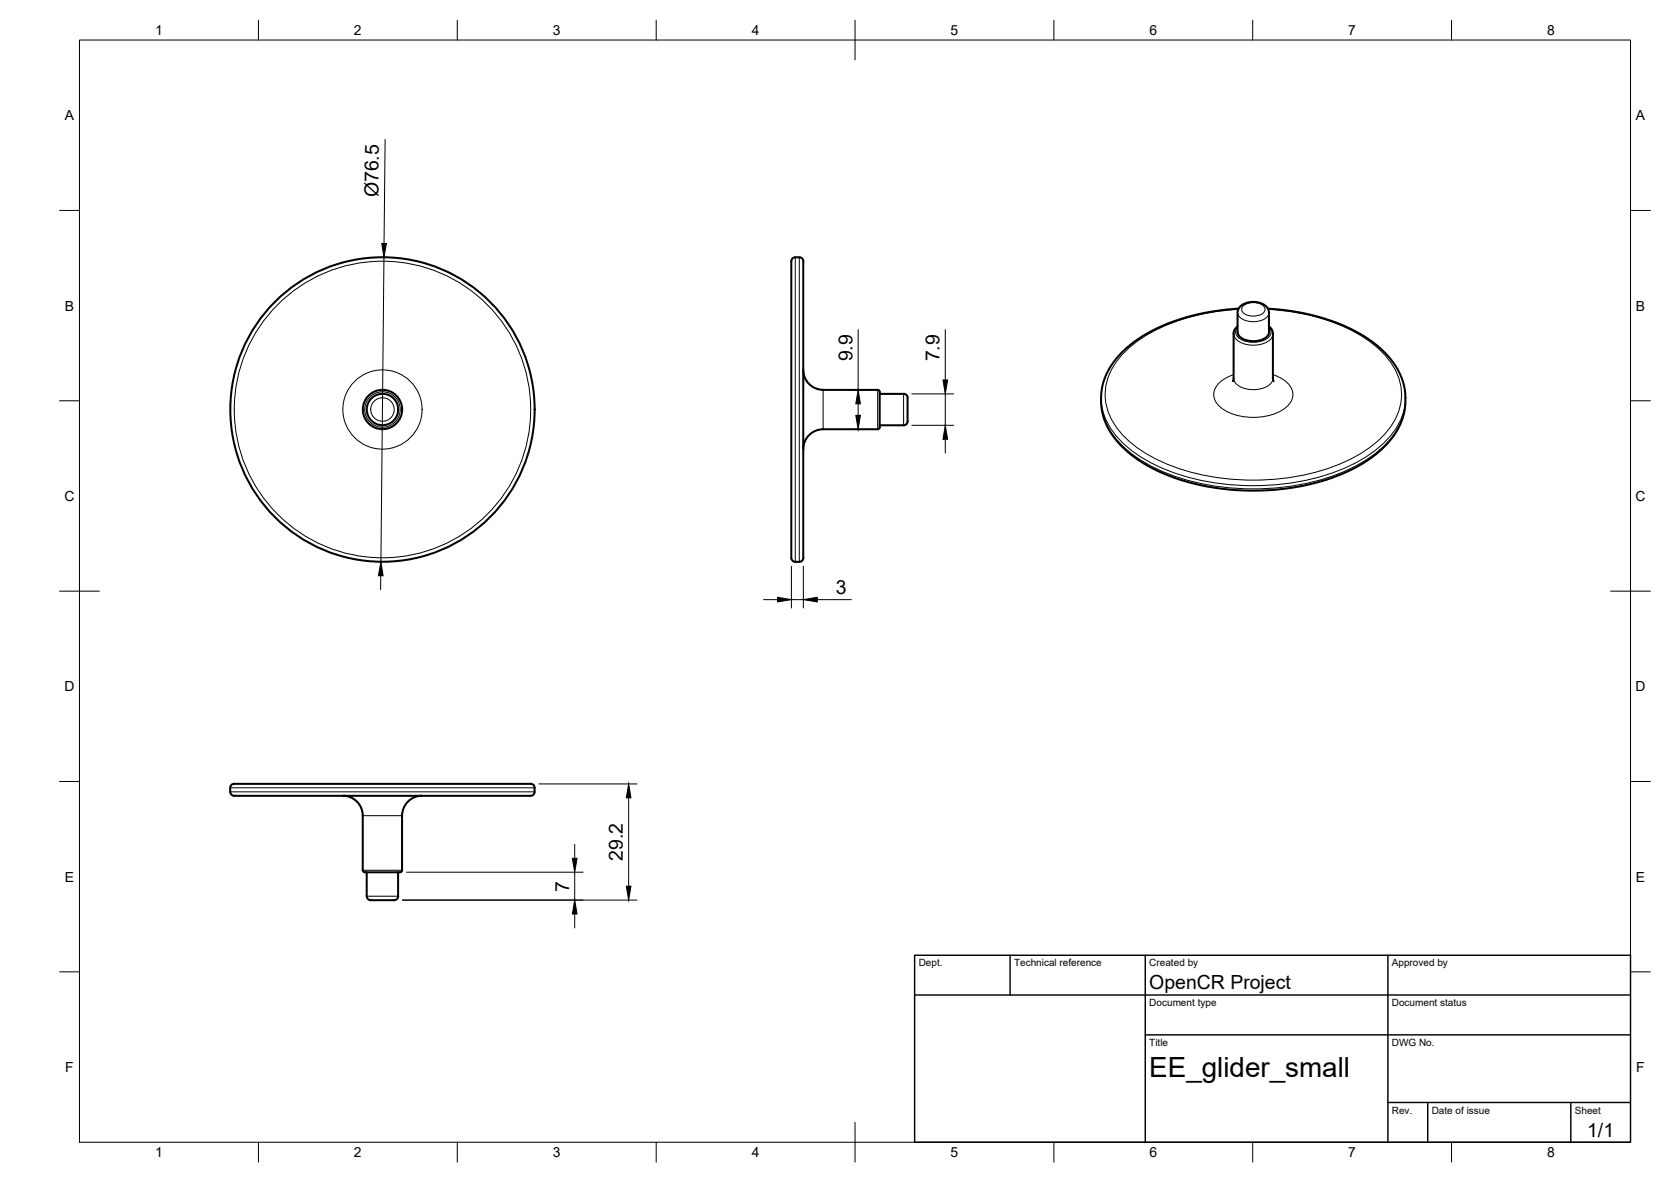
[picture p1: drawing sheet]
<svg xmlns="http://www.w3.org/2000/svg" width="420mm" height="297mm" viewBox="0 0 420 297" stroke-linecap="round" stroke-linejoin="round" font-family="sans-serif">
<!-- layer: Visible Narrow -->
<g fill="none" stroke="#000" stroke-width=".25">
<path d="M200 64.7v76.5M201 64.7v76.5M311.2 78.6a3.5 3.5 0 0 0 3.9 2.2 3.5 3.5 0 0 0 4-2.2M311.4 77.7a49.4 49.4 0 0 0-25.4 8 17.6 17.6 0 0 0-8.1 12.9 15.8 15.8 0 0 0 6.6 12.8 46.3 46.3 0 0 0 25.3 9 56.9 56.9 0 0 0 31-5.7 22.5 22.5 0 0 0 10.9-11.4 14.2 14.2 0 0 0-4.4-15.1 39.9 39.9 0 0 0-20.3-9.5l-8.1-1M312.6 76.9a4 4 0 0 1 5.4 .4 1.78 1.78 0 0 1-1.9 2.1h-1.3a2.49 2.49 0 0 1-2.6-1.7zM207 98v9.9M220.7 98v9.9M227.2 99v7.9M276.9 100a16.3 16.3 0 0 0 6.1 12 44.2 44.2 0 0 0 23.8 9.5 58.5 58.5 0 0 0 35.4-5.9 22.7 22.7 0 0 0 10.3-10.8l.8-3.2 .1-1.6M310.2 94.2a7 7 0 0 0-4.9 4.2 4.9 4.9 0 0 0 3.3 5.1 15.2 15.2 0 0 0 14.6-1 4 4 0 0 0-.2-6.9l-2.9-1.4M310.2 83.9a3.4 3.4 0 0 0 3 2.6 6.6 6.6 0 0 0 6.5-1.5l.4-1.1M310.2 95.1a3.4 3.4 0 0 0 3 2.6 6.6 6.6 0 0 0 6.5-1.5l.4-1.1"/>
<path d="M311.2 82.3a1.77 1.77 0 0 0 .5 2.8 6.5 6.5 0 0 0 7.4-.4 1.66 1.66 0 0 0 0-2.4M276.9 100.8a16.3 16.3 0 0 0 6.1 12 44.2 44.2 0 0 0 23.8 9.5 58.5 58.5 0 0 0 35.4-5.9 22.7 22.7 0 0 0 10.3-10.8l.8-3.2 .1-1.6M57.9 199h76.5M57.9 198h76.5M91.2 205h9.9M91.2 218.7h9.9M92.2 225.2h7.9"/>
<circle cx="96.2" cy="102.9" r="10"/>
<circle cx="96.2" cy="102.9" r="2.95"/>
<circle cx="96.2" cy="102.9" r="4.5"/>
<circle cx="96.2" cy="102.9" r="37.3"/>
</g>
<!-- layer: Visible -->
<g fill="none" stroke="#000" stroke-width=".51">
<path d="M199 65.7v73.4a1.92 1.92 0 0 0 .6 2 2 2 0 0 0 2.3-.5l.1-74.9M200 64.7h1M200 64.7a1.01 1.01 0 0 0-1 1M201 64.7a1.01 1.01 0 0 1 1 1M311.4 77.6l-7.2 .8-6.9 1.6-3.7 1.3-2.8 1.3-4.7 2.6-2.9 2.3-1.4 1.3-1.8 2.1-1.2 2-1 2-.6 2.1-.3 2.2v2.4a18.6 18.6 0 0 0 8.6 13.4l3.8 2.4 3.6 1.8 3.9 1.4 4.7 1.2 4.9 .9 4.5 .5 5.1 .1 5.6-.3 5-.7 4.7-1.1 3.3-1 4.6-1.9 3.4-1.8 3.3-2.3 2.6-2.3 2.4-3.1a14.7 14.7 0 0 0 2.5-8l-.1-2.2-.4-2.1-.8-2.3-.9-1.8-2.8-3.6-1.4-1.3-2.9-2.3-4.7-2.6-2.7-1.3-3.8-1.3-6.8-1.6-7.3-.8M202 93a5 5 0 0 0 5 5M207 98h13.7M220.7 98l.4 .2 .1 .3M221.2 98.5v8a1.1 1.1 0 0 1-.5 1.4h-13.7a5 5 0 0 0-5 5M221.2 99h6M227.2 99a1.01 1.01 0 0 1 1 1M228.2 100v5.9"/>
<path d="M311.2 82a2.31 2.31 0 0 0-1 1.9v11.3l-.2 .6M311.2 83.5a3.5 3.5 0 0 0 3.9 2.2 3.5 3.5 0 0 0 4-2.2v-5.1l-.6-1.2a4.9 4.9 0 0 0-7.1 .4l-.2 .8v5.1M319.1 82a2.31 2.31 0 0 1 1 1.9v11.3l.2 .6M221.2 106.9h6M228.2 105.9a1.01 1.01 0 0 1-1 1M57.9 199a1.37 1.37 0 0 0 1.7 1h73.8M57.9 198v1M58.9 197h74.5M58.9 197a1.01 1.01 0 0 0-1 1M86.2 200a5 5 0 0 1 5 5v13.7a1.08 1.08 0 0 0 1.4 .5h8M106.1 200a5 5 0 0 0-5 5M133.4 197a1.01 1.01 0 0 1 1 1"/>
<path d="M134.4 198v1M134.4 199a1.01 1.01 0 0 1-1 1M92.2 219.2v6a1.49 1.49 0 0 0 1.9 1h4.1a1.79 1.79 0 0 0 1.8-.6l.1-.4M100.1 219.2v6M101.1 205v13.7M101.1 218.7l-.2 .4-.3 .1"/>
<circle cx="96.2" cy="102.9" r="38.3"/>
<circle cx="96.2" cy="102.9" r="4.9"/>
<circle cx="96.2" cy="102.9" r="3.9"/>
</g>
<!-- layer: BORDER -->
<g fill="none" stroke="#000" stroke-width=".25">
<path d="M20 10.1h390v276.9h-390zM65 5.1v5M115 5.1v5M165 5.1v5M215 5.1v10M265 5.1v5M315 5.1v5M365 5.1v5M15 52.9h5M410 52.9h5M15 100.7h5M410 100.7h5"/>
<path d="M15 148.6h10M405 148.6h10M15 196.4h5M410 196.4h5M15 244.2h5M410 244.2h5M65 287v5M115 287v5M165 287v5M215 282.1v9.9M265 287v5M315 287v5"/>
<path d="M365 287v5"/>
</g>
<!-- layer: TITLEBLOCK -->
<path d="M230 240.1h180v46.9h-180zM230 250h180M254 240.1v9.9M288 240.1v46.9M349 240.1v46.9M288 260.1h122M349 277.1h61M359 277.1v9.9M395 277.1v9.9" fill="none" stroke="#000" stroke-width=".36"/>
<!-- layer: FD_Dimensions -->
<g fill="none" stroke="#000" stroke-width=".25">
<path d="M96.8 35.1l-.2 26.1M96.5 64.7l-.7 76.5M213.7 98h4.9M215.8 82.9v15.1M229.3 99h10.5M237.7 82.8v12.7M237.7 99v7.9M213.7 107.9h4.9M215.8 101.5v2.9M229.3 106.9h10.5M237.7 110.4v3.5M95.7 144.7v3.5"/>
<path d="M192 150.7h3.5M199 142.3v10.5M199 150.7h3M202 142.3v10.5M205.5 150.7h8.6M135.5 197h24.7M102.2 219.2h44.4M144.5 212.2v3.5M144.5 219.2v7M158.1 200.5v22.2M101.2 226.2h59M144.5 229.7v3.5"/>
</g>
<path d="M96 61.2h1.2l-.7 3.5zM237.1 95.5h1.2l-.6 3.5zM215.2 104.4h1.1l-.5 3.5zM215.8 98l.5 3.5h-1.1zM237.7 106.9l.6 3.5h-1.2zM95.8 141.2l.5 3.5h-1.2zM195.5 150.1l3.5 .6-3.5 .6zM202 150.7l3.5-.6v1.2zM143.9 215.7h1.2l-.6 3.5zM158.1 197l.5 3.5h-1.1zM144.5 226.2l.6 3.5h-1.2zM157.5 222.7h1.1l-.5 3.5z" fill="#000" stroke="#000" stroke-width=".25"/>
<text font-size="7" x="289" y="270.6">EE_glider_small</text>
<g font-size="4.9">
<text x="95.1" y="49.6" transform="rotate(-89 95.1 49.6)">Ø76.5</text>
<text x="214.3" y="90.8" transform="rotate(-90 214.3 90.8)">9.9</text>
<text x="236.2" y="90.8" transform="rotate(-90 236.2 90.8)">7.9</text>
<text x="210.2" y="149.2">3</text>
<text x="156.6" y="216.3" transform="rotate(-90 156.6 216.3)">29.2</text>
<text x="143.1" y="224.1" transform="rotate(-90 143.1 224.1)">7</text>
<text x="289" y="248.5">OpenCR Project</text>
<text x="399.1" y="285.7">1/1</text>
</g>
<g font-size="3.5">
<text x="39" y="8.8">1</text>
<text x="89" y="8.8">2</text>
<text x="139" y="8.8">3</text>
<text x="189" y="8.8">4</text>
<text x="239" y="8.8">5</text>
<text x="289" y="8.8">6</text>
<text x="339" y="8.8">7</text>
<text x="389" y="8.8">8</text>
<text x="16.3" y="30.2">A</text>
<text x="411.3" y="30.2">A</text>
<text x="16.3" y="78">B</text>
<text x="411.3" y="78">B</text>
<text x="16.2" y="125.9">C</text>
<text x="411.2" y="125.9">C</text>
<text x="16.2" y="173.7">D</text>
<text x="411.2" y="173.7">D</text>
<text x="16.3" y="221.6">E</text>
<text x="411.3" y="221.6">E</text>
<text x="16.4" y="269.4">F</text>
<text x="411.4" y="269.4">F</text>
<text x="39" y="290.8">1</text>
<text x="89" y="290.8">2</text>
<text x="139" y="290.8">3</text>
<text x="189" y="290.8">4</text>
<text x="239" y="290.8">5</text>
<text x="289" y="290.8">6</text>
<text x="339" y="290.8">7</text>
<text x="389" y="290.8">8</text>
</g>
<g font-size="2.5">
<text x="231" y="242.9">Dept.</text>
<text x="255" y="242.9">Technical reference</text>
<text x="289" y="242.9">Created by</text>
<text x="350" y="242.9">Approved by</text>
<text x="289" y="252.8">Document type</text>
<text x="350" y="252.8">Document status</text>
<text x="289" y="262.9">Title</text>
<text x="350" y="262.9">DWG No.</text>
<text x="350" y="279.9">Rev.</text>
<text x="360" y="279.9">Date of issue</text>
<text x="396" y="279.9">Sheet</text>
</g>
</svg>
